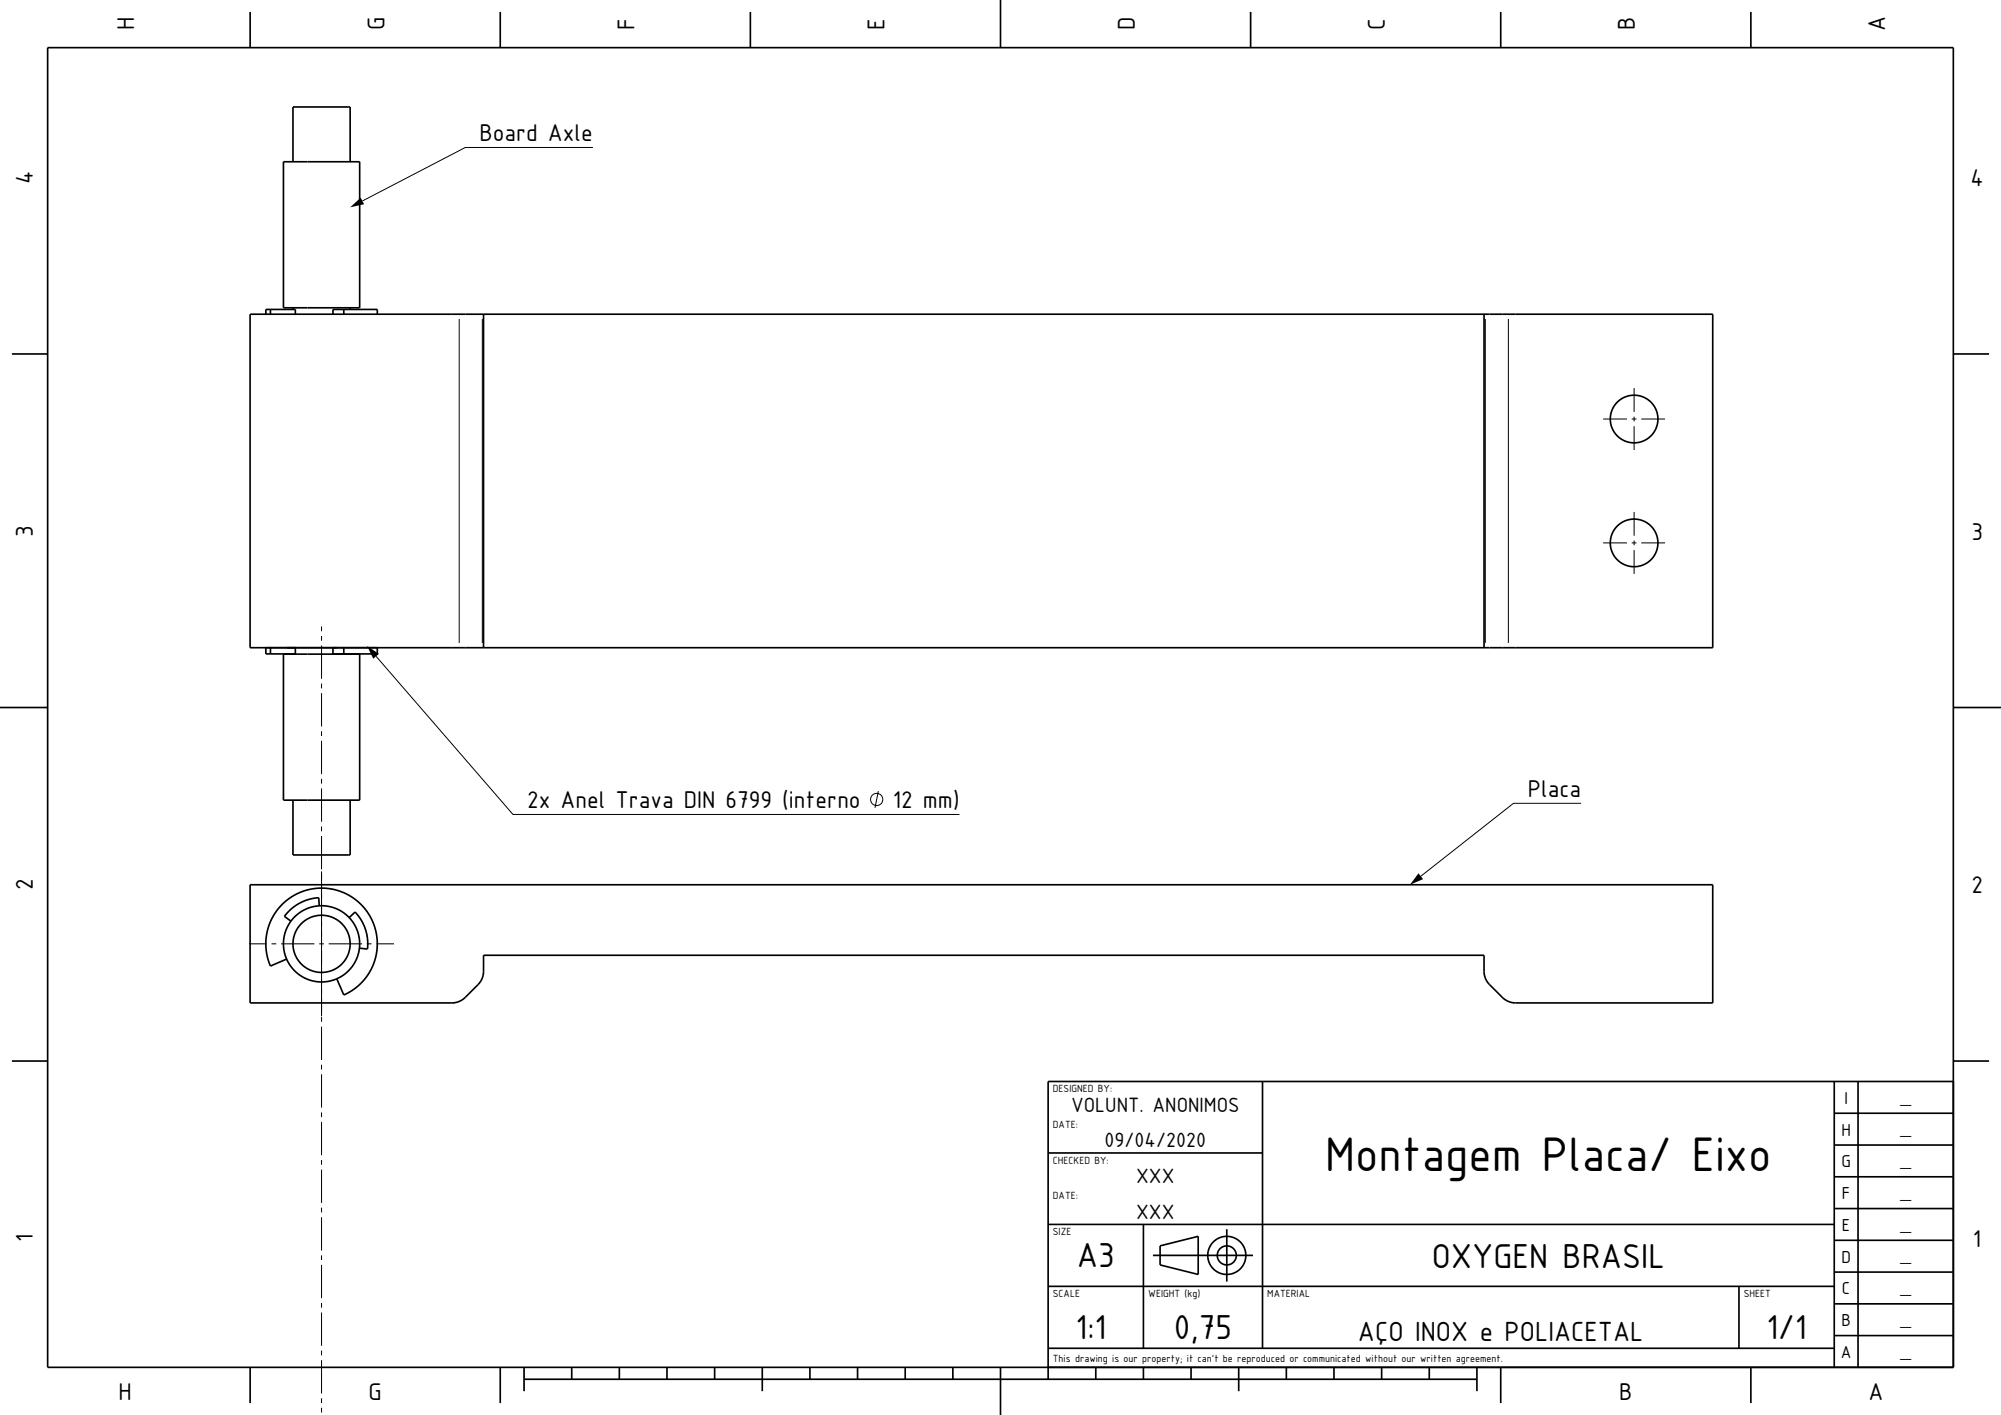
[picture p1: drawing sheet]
<svg xmlns="http://www.w3.org/2000/svg" width="420mm" height="297mm" viewBox="0 0 420 297" stroke-linecap="round" stroke-linejoin="round" font-family="sans-serif">
<g fill="none" stroke="#000" stroke-width=".35">
<path d="M10 10h400v277h-400zM52.5 2.5v7.5M105 2.5v7.5M157.5 2.5v7.5M210 0v10M262.5 2.5v7.5M315 2.5v7.5M367.5 2.5v7.5M59.5 34h16v30.6h-16zM61.5 34v-11.5h12v11.5M2.5 74.3h7.5M52.5 66h307v69.9h-307z"/>
<path d="M55.8 66v-1.1h6.2v1.1M56.8 64.9v1.1M61.5 64.6v.3M69.9 66v-1.1h9.3v1.1M72.2 64.9v1.1M73.5 64.6v.3M101.5 66v69.9M311.5 66v69.9M410 74.3h7.5M55.8 135.9v1.4h6.2v-1.4M56.8 135.9v1.4M59.5 137.3h16v30.7h-16z"/>
<path d="M61.5 137.3h.1M69.9 135.9v1.4h9.3v-1.4M72.2 135.9v1.4M73.5 137.3h.1M0 148.5h10M410 148.5h10M61.5 168v11.5h12v-11.5M52.5 185.7h307v24.8l-42.2-.1-1-.3-.8-.6-2.9-2.9-.6-.8-.5-1.4v-3.9h-210v3.7l-.6 1.7-3.5 3.7-.9 .5-.9 .3-43.1 .1zM67 190.1l-.1-1.7a9.7 9.7 0 0 0-7.2 3.9l1.4 1.1M73.3 192.6l1.2-1.2a9.7 9.7 0 0 1 2.6 7.8l-1.7-.2M60.2 201.3l-3.4 1.5a11.7 11.7 0 0 1 6-15.4 11.7 11.7 0 0 1 15.4 6 11.7 11.7 0 0 1-6 15.4l-1.5-3.4M2.5 222.7h7.5"/>
<path d="M265 227v56M385 233.7h25M385 227v60M390 227v60M410 222.7h7.5M410 227h-190v62.5M220 257h165M220 242h45M240 257v26M257.5 258v11M385 253.7h25M385 247h25"/>
<path d="M385 240.3h25M220 270h165M242 263.5h21M243.5 261.5l8-2v8l-8-2zM365 270v13M385 273.7h25M385 267h25M385 260.3h25M52.5 287v7.5M105 287v7.5M110 289.5h200M110 287v5"/>
<path d="M120 287v2.5M130 287v2.5M140 287v2.5M150 287v2.5M160 287v5M170 287v2.5M180 287v2.5M190 287v2.5M200 287v2.5M210 287v10M220 283h165M230 287v2.5"/>
<path d="M240 287v2.5M250 287v2.5M260 287v5M270 287v2.5M280 287v2.5M290 287v2.5M300 287v2.5M310 287v5M315 287v7.5M367.5 287v7.5M385 280.3h25"/>
<circle cx="343" cy="88" r="5"/>
<circle cx="343" cy="114" r="5"/>
<circle cx="67.5" cy="198.1" r="8"/>
<circle cx="67.5" cy="198.1" r="6"/>
<circle cx="257.5" cy="263.5" r="2"/>
<circle cx="257.5" cy="263.5" r="4"/>
</g>
<g fill="none" stroke="#000" stroke-width=".21">
<path d="M124.5 31h-26.8l-21.6 11.2M96.4 67v68M101.2 67v68M311.8 67v68M316.6 67v68M336.5 88h5M342.5 88h1M343 81.5v5M343 87.5v1M343 89.5v5M344.5 88h5M336.5 114h5"/>
<path d="M342.5 114h1M343 107.5v5M343 113.4v1.1M343 115.5v5M344.5 114h5M67.5 131.5v1M67.5 133.5v1M67.5 135.5v7M78.9 137.8l28.8 33.2h93.7M67.5 143.5v1M67.5 145.5v7M67.5 153.5v1"/>
<path d="M67.5 155.5v7M67.5 163.5v1M67.5 165.5v7M67.5 173.5v1M67.5 175.5v7M184.4 166.1l-.7 3.5M331.9 168.6h-14.2l-19.5 15.3M52.3 198.1h3.7M57 198.1h1M59 198.1h7M67 198.1h1M67.5 182.9v30.4"/>
<path d="M69 198.1h7M77 198.1h1M79 198.1h3.7M67.5 213.5v1M67.5 215.5v7M67.5 223.5v1M67.5 225.5v7M67.5 233.5v1M67.5 235.5v7M67.5 243.5v1M67.5 245.5v7M67.5 253.5v1"/>
<path d="M67.5 255.5v7M67.5 263.5v1M67.5 265.5v7M67.5 273.5v1M67.5 275.5v7M67.5 283.5v1M67.5 285.5v7M67.5 293.5v1M67.5 295.5v1"/>
<circle cx="184" cy="167.8" r="1.28"/>
</g>
<g fill="#000">
<path d="M73.5 43.5l2.2-2 .7 1.4z" fill-rule="evenodd"/>
<path d="M77 135.6l2.5 1.6-1.1 1.1z" fill-rule="evenodd"/>
<path d="M297.7 183.3l1 1.2-2.8 1.2z" fill-rule="evenodd"/>
</g>
<text font-size="9.8" x="278.1" y="245.8">Montagem Placa/ Eixo</text>
<g font-size="7">
<text x="226" y="266">A3</text>
<text x="300.5" y="266.2">OXYGEN BRASIL</text>
<text x="225.8" y="281">1:1</text>
<text x="246.4" y="281">0,75</text>
<text x="370.8" y="281">1/1</text>
</g>
<text font-size="5.6" x="285" y="281.4">AÇO INOX e POLIACETAL</text>
<g font-size="4.9">
<text x="28.2" y="6.4" transform="rotate(-90 28.2 6.4)">H</text>
<text x="80.7" y="6.4" transform="rotate(-90 80.7 6.4)">G</text>
<text x="133.2" y="6.2" transform="rotate(-90 133.2 6.2)">F</text>
<text x="185.7" y="6.2" transform="rotate(-90 185.7 6.2)">E</text>
<text x="238.2" y="6.4" transform="rotate(-90 238.2 6.4)">D</text>
<text x="290.7" y="6.2" transform="rotate(-90 290.7 6.2)">C</text>
<text x="343.2" y="6.4" transform="rotate(-90 343.2 6.4)">B</text>
<text x="395.7" y="6.6" transform="rotate(-90 395.7 6.6)">A</text>
<text x="100.7" y="29.6">Board Axle</text>
<text x="6.9" y="38.6" transform="rotate(-90 6.9 38.6)">4</text>
<text x="413.6" y="39.1">4</text>
<text x="6.9" y="112.6" transform="rotate(-90 6.9 112.6)">3</text>
<text x="413.8" y="113.3">3</text>
<text x="320.7" y="167.2">Placa</text>
<text x="110.7" y="169.6">2x Anel Trava DIN 6799 (interno</text>
<text x="187.4" y="169.6">12 mm)</text>
<text x="6.9" y="186.8" transform="rotate(-90 6.9 186.8)">2</text>
<text x="413.8" y="187.5">2</text>
<text x="6.9" y="260.7" transform="rotate(-90 6.9 260.7)">1</text>
<text x="414.1" y="261.7">1</text>
<text x="24.8" y="293.9">H</text>
<text x="77.4" y="293.9">G</text>
<text x="339.8" y="293.9">B</text>
<text x="392.2" y="293.9">A</text>
</g>
<g font-size="4.2">
<text x="224.8" y="233.3">VOLUNT. ANONIMOS</text>
<text x="231.9" y="240.8">09/04/2020</text>
<text x="238.5" y="248.3">XXX</text>
<text x="238.5" y="255.8">XXX</text>
</g>
<g font-size="3.5">
<text x="387.1" y="231.7">I</text>
<text x="386.5" y="238.4">H</text>
<text x="386.5" y="245">G</text>
<text x="386.6" y="251.7">F</text>
<text x="386.6" y="258.4">E</text>
<text x="386.5" y="265">D</text>
<text x="386.6" y="271.7">C</text>
<text x="386.5" y="278.4">B</text>
<text x="386.4" y="285">A</text>
</g>
<g font-size="2.8">
<text x="399.1" y="231.4">_</text>
<text x="399.1" y="238.1">_</text>
<text x="399.1" y="244.8">_</text>
<text x="399.1" y="251.4">_</text>
<text x="399.1" y="258.1">_</text>
<text x="399.1" y="264.8">_</text>
<text x="399.1" y="271.4">_</text>
<text x="399.1" y="278.1">_</text>
<text x="399.1" y="284.8">_</text>
</g>
<g font-size="2.1">
<text x="221" y="229.2">DESIGNED BY:</text>
<text x="221" y="236.7">DATE:</text>
<text x="221" y="244.2">CHECKED BY:</text>
<text x="221" y="251.7">DATE:</text>
<text x="221" y="259.2">SIZE</text>
<text x="221" y="272.2">SCALE</text>
<text x="241" y="272.2">WEIGHT (kg)</text>
<text x="266" y="272.2">MATERIAL</text>
<text x="366" y="272.2">SHEET</text>
<text x="221" y="285.8">This drawing is our property; it can't be reproduced or communicated without our written agreement.</text>
</g>
</svg>
